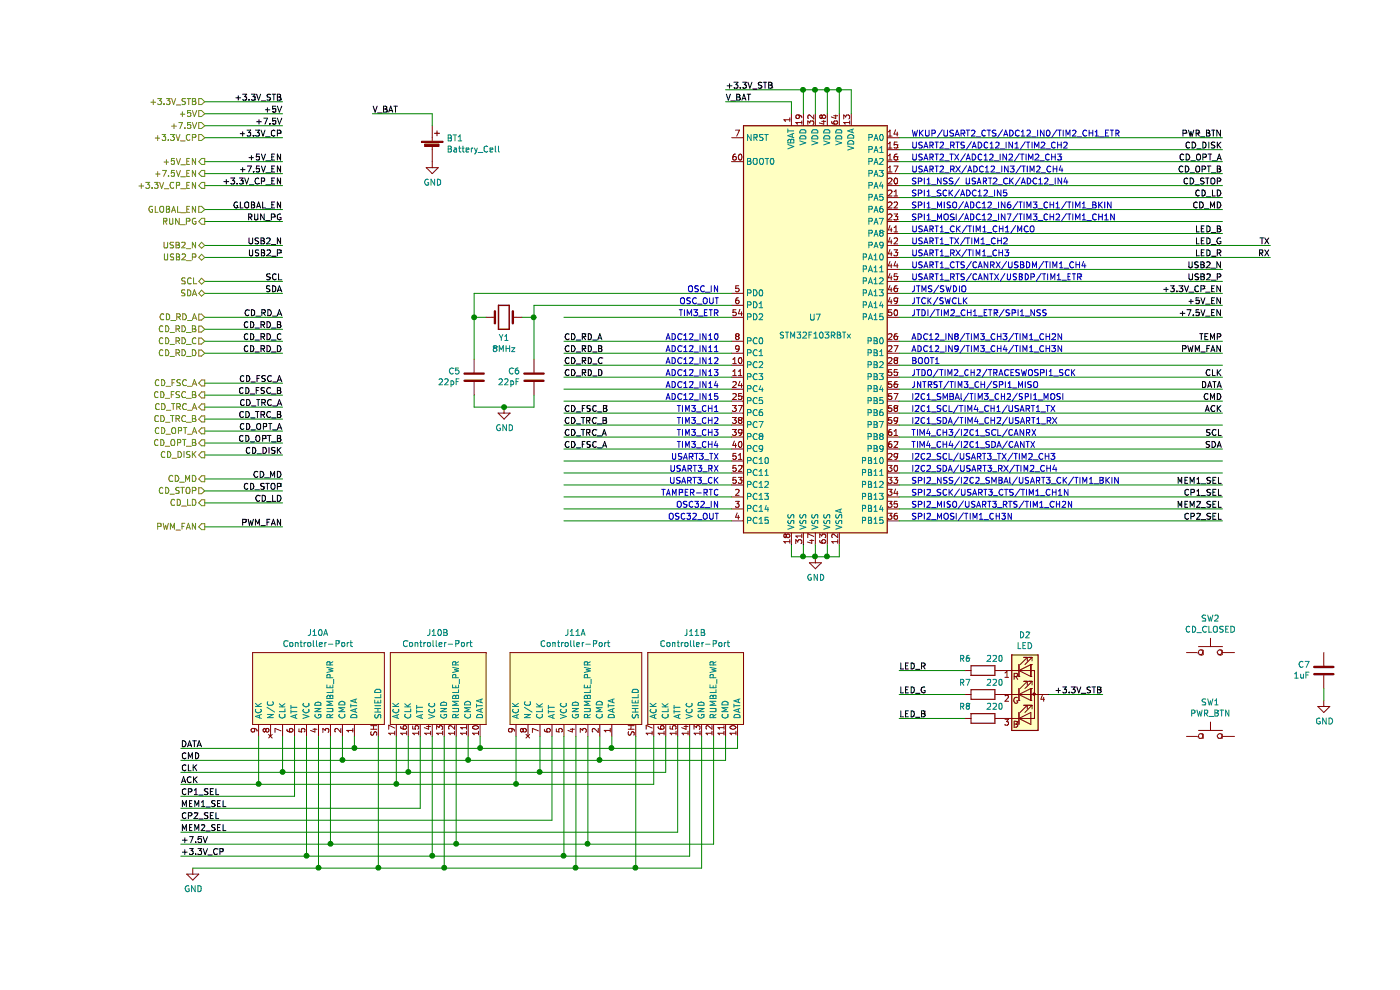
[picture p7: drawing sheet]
EESchema Schematic File Version 4
EELAYER 30 0
EELAYER END
$Descr A4 11693 8268
encoding utf-8
Sheet 7 8
Title ""
Date ""
Rev ""
Comp ""
Comment1 ""
Comment2 ""
Comment3 ""
Comment4 ""
$EndDescr
$Comp
L PSOne-RPI:PSOne-Controller-Port J10
U 1 1
P 2350 5700
F 0 "J10" H 2345 6115 50  0000 C CNN
F 1 "Controller-Port" H 2345 6024 50  0000 C CNN
F 2 "PSOne-RPI:PSOne-Controller-Port" H 2450 5150 50  0001 C CNN
F 3 "" H 2450 5150 50  0001 C CNN
	1    2350 5700
	1    0    0    -1  
$EndComp
$Comp
L PSOne-RPI:PSOne-Controller-Port J10
U 2 1
P 3350 5700
F 0 "J10" H 3345 6115 50  0000 C CNN
F 1 "Controller-Port" H 3345 6024 50  0000 C CNN
F 2 "PSOne-RPI:PSOne-Controller-Port" H 3450 5150 50  0001 C CNN
F 3 "" H 3450 5150 50  0001 C CNN
	2    3350 5700
	1    0    0    -1  
$EndComp
$Comp
L PSOne-RPI:PSOne-Controller-Port J11
U 1 1
P 4500 5700
F 0 "J11" H 4495 6115 50  0000 C CNN
F 1 "Controller-Port" H 4495 6024 50  0000 C CNN
F 2 "PSOne-RPI:PSOne-Controller-Port" H 4600 5150 50  0001 C CNN
F 3 "" H 4600 5150 50  0001 C CNN
	1    4500 5700
	1    0    0    -1  
$EndComp
$Comp
L PSOne-RPI:PSOne-Controller-Port J11
U 2 1
P 5500 5700
F 0 "J11" H 5495 6115 50  0000 C CNN
F 1 "Controller-Port" H 5495 6024 50  0000 C CNN
F 2 "PSOne-RPI:PSOne-Controller-Port" H 5600 5150 50  0001 C CNN
F 3 "" H 5600 5150 50  0001 C CNN
	2    5500 5700
	1    0    0    -1  
$EndComp
Text HLabel 1400 2150 0    50   BiDi ~ 0
USB2_P
Text HLabel 1400 2050 0    50   BiDi ~ 0
USB2_N
$Comp
L Device:C C?
U 1 1
P 4150 3150
AR Path="/5FDD5348/5FEE2843" Ref="C?"  Part="1" 
AR Path="/604535B7/5FEE2843" Ref="C6"  Part="1" 
F 0 "C6" H 4264 3104 50  0000 L CNN
F 1 "22pF" H 4264 3195 50  0000 L CNN
F 2 "Capacitor_SMD:C_1206_3216Metric" H 4188 3000 50  0001 C CNN
F 3 "~" H 4150 3150 50  0001 C CNN
	1    4150 3150
	-1   0    0    1   
$EndComp
$Comp
L Device:Crystal Y1
U 1 1
P 3900 2650
F 0 "Y1" H 3900 2826 50  0000 C CNN
F 1 "8MHz" H 3900 2917 50  0000 C CNN
F 2 "Crystal:Crystal_SMD_7050-2Pin_7.0x5.0mm" H 3900 2650 50  0001 C CNN
F 3 "~" H 3900 2650 50  0001 C CNN
	1    3900 2650
	-1   0    0    1   
$EndComp
Wire Wire Line
	4050 2650 4150 2650
Wire Wire Line
	3650 2450 3650 2650
Wire Wire Line
	3650 2650 3750 2650
Wire Wire Line
	4150 3000 4150 2650
Connection ~ 4150 2650
$Comp
L Device:C C?
U 1 1
P 3650 3150
AR Path="/5FDD5348/5FEEDC51" Ref="C?"  Part="1" 
AR Path="/604535B7/5FEEDC51" Ref="C5"  Part="1" 
F 0 "C5" H 3764 3104 50  0000 L CNN
F 1 "22pF" H 3764 3195 50  0000 L CNN
F 2 "Capacitor_SMD:C_1206_3216Metric" H 3688 3000 50  0001 C CNN
F 3 "~" H 3650 3150 50  0001 C CNN
	1    3650 3150
	-1   0    0    1   
$EndComp
Wire Wire Line
	3650 2650 3650 3000
Connection ~ 3650 2650
Wire Wire Line
	3650 3300 3650 3400
Wire Wire Line
	3650 3400 3900 3400
Wire Wire Line
	4150 3400 4150 3300
$Comp
L power:GND #PWR0122
U 1 1
P 3900 3400
F 0 "#PWR0122" H 3900 3150 50  0001 C CNN
F 1 "GND" H 3905 3227 50  0000 C CNN
F 2 "" H 3900 3400 50  0001 C CNN
F 3 "" H 3900 3400 50  0001 C CNN
	1    3900 3400
	1    0    0    -1  
$EndComp
Connection ~ 3900 3400
Wire Wire Line
	3900 3400 4150 3400
$Comp
L Device:C C?
U 1 1
P 10750 5600
AR Path="/5FDD5348/5FEF2658" Ref="C?"  Part="1" 
AR Path="/604535B7/5FEF2658" Ref="C7"  Part="1" 
F 0 "C7" H 10865 5554 50  0000 L CNN
F 1 "1uF" H 10865 5645 50  0000 L CNN
F 2 "Capacitor_SMD:C_1206_3216Metric" H 10788 5450 50  0001 C CNN
F 3 "~" H 10750 5600 50  0001 C CNN
	1    10750 5600
	-1   0    0    1   
$EndComp
$Comp
L power:GND #PWR0124
U 1 1
P 10750 5850
F 0 "#PWR0124" H 10750 5600 50  0001 C CNN
F 1 "GND" H 10755 5677 50  0000 C CNN
F 2 "" H 10750 5850 50  0001 C CNN
F 3 "" H 10750 5850 50  0001 C CNN
	1    10750 5850
	1    0    0    -1  
$EndComp
Wire Wire Line
	10750 5750 10750 5850
$Comp
L Device:LED_RGBA D2
U 1 1
P 8250 5800
F 0 "D2" H 8250 6297 50  0000 C CNN
F 1 "LED" H 8250 6206 50  0000 C CNN
F 2 "LED_SMD:LED_RGB_1210" H 8250 5750 50  0001 C CNN
F 3 "~" H 8250 5750 50  0001 C CNN
	1    8250 5800
	1    0    0    -1  
$EndComp
$Comp
L Switch:SW_Push SW1
U 1 1
P 9800 6150
F 0 "SW1" H 9800 6435 50  0000 C CNN
F 1 "PWR_BTN" H 9800 6344 50  0000 C CNN
F 2 "Button_Switch_Keyboard:SW_Cherry_MX_1.00u_PCB" H 9800 6350 50  0001 C CNN
F 3 "~" H 9800 6350 50  0001 C CNN
	1    9800 6150
	1    0    0    -1  
$EndComp
$Comp
L Switch:SW_Push SW2
U 1 1
P 9800 5450
F 0 "SW2" H 9800 5735 50  0000 C CNN
F 1 "CD_CLOSED" H 9800 5644 50  0000 C CNN
F 2 "Button_Switch_THT:SW_PUSH_6mm_H8.5mm" H 9800 5650 50  0001 C CNN
F 3 "~" H 9800 5650 50  0001 C CNN
	1    9800 5450
	1    0    0    -1  
$EndComp
Text Label 9900 1150 2    50   ~ 0
PWR_BTN
$Comp
L Device:R R?
U 1 1
P 7900 5600
AR Path="/5FDD5348/5FF13121" Ref="R?"  Part="1" 
AR Path="/604535B7/5FF13121" Ref="R6"  Part="1" 
F 0 "R6" V 7800 5450 50  0000 C CNN
F 1 "220" V 7800 5700 50  0000 C CNN
F 2 "Resistor_SMD:R_1206_3216Metric" V 7830 5600 50  0001 C CNN
F 3 "~" H 7900 5600 50  0001 C CNN
	1    7900 5600
	0    1    1    0   
$EndComp
$Comp
L Device:R R?
U 1 1
P 7900 5800
AR Path="/5FDD5348/5FF141B0" Ref="R?"  Part="1" 
AR Path="/604535B7/5FF141B0" Ref="R7"  Part="1" 
F 0 "R7" V 7800 5650 50  0000 C CNN
F 1 "220" V 7800 5900 50  0000 C CNN
F 2 "Resistor_SMD:R_1206_3216Metric" V 7830 5800 50  0001 C CNN
F 3 "~" H 7900 5800 50  0001 C CNN
	1    7900 5800
	0    1    1    0   
$EndComp
$Comp
L Device:R R?
U 1 1
P 7900 6000
AR Path="/5FDD5348/5FF14430" Ref="R?"  Part="1" 
AR Path="/604535B7/5FF14430" Ref="R8"  Part="1" 
F 0 "R8" V 7800 5850 50  0000 C CNN
F 1 "220" V 7800 6100 50  0000 C CNN
F 2 "Resistor_SMD:R_1206_3216Metric" V 7830 6000 50  0001 C CNN
F 3 "~" H 7900 6000 50  0001 C CNN
	1    7900 6000
	0    1    1    0   
$EndComp
Wire Wire Line
	7750 5600 7200 5600
Text Label 7200 5600 0    50   ~ 0
LED_R
Wire Wire Line
	7750 5800 7200 5800
Text Label 7200 5800 0    50   ~ 0
LED_G
Wire Wire Line
	7750 6000 7200 6000
Text Label 7200 6000 0    50   ~ 0
LED_B
Wire Wire Line
	4150 2550 4150 2650
Text Label 10300 2150 2    50   ~ 0
RX
$Comp
L power:GND #PWR0123
U 1 1
P 6500 4650
F 0 "#PWR0123" H 6500 4400 50  0001 C CNN
F 1 "GND" H 6505 4477 50  0000 C CNN
F 2 "" H 6500 4650 50  0001 C CNN
F 3 "" H 6500 4650 50  0001 C CNN
	1    6500 4650
	1    0    0    -1  
$EndComp
Wire Wire Line
	6300 4550 6300 4650
Wire Wire Line
	6300 4650 6400 4650
Wire Wire Line
	6600 4650 6600 4550
Wire Wire Line
	6500 4550 6500 4650
Connection ~ 6500 4650
Wire Wire Line
	6500 4650 6600 4650
Connection ~ 6400 4650
Wire Wire Line
	6400 4550 6400 4650
Text Label 9900 2150 2    50   ~ 0
LED_R
Text Label 9900 2050 2    50   ~ 0
LED_G
Text Label 9900 1950 2    50   ~ 0
LED_B
Text Label 4400 3550 0    50   ~ 0
CD_TRC_B
Text Label 4400 3650 0    50   ~ 0
CD_TRC_A
Text Label 4400 3750 0    50   ~ 0
CD_FSC_A
Text Label 4400 3450 0    50   ~ 0
CD_FSC_B
Text Label 9900 2850 2    50   ~ 0
TEMP
Text Label 9900 2950 2    50   ~ 0
PWM_FAN
Text Label 9900 1450 2    50   ~ 0
CD_OPT_B
Text Label 9900 1350 2    50   ~ 0
CD_OPT_A
Text Label 9900 1250 2    50   ~ 0
CD_DISK
Text Label 4400 2850 0    50   ~ 0
CD_RD_A
Text Label 4400 2950 0    50   ~ 0
CD_RD_B
Text Label 4400 3050 0    50   ~ 0
CD_RD_C
Text Label 4400 3150 0    50   ~ 0
CD_RD_D
Text Label 10300 2050 2    50   ~ 0
TX
Wire Wire Line
	5850 6150 5850 6250
Wire Wire Line
	5850 6250 4800 6250
Wire Wire Line
	4800 6250 4800 6150
Wire Wire Line
	4800 6250 3700 6250
Wire Wire Line
	3700 6250 3700 6150
Connection ~ 4800 6250
Wire Wire Line
	3700 6250 2650 6250
Wire Wire Line
	2650 6250 2650 6150
Connection ~ 3700 6250
Wire Wire Line
	2550 6150 2550 6350
Wire Wire Line
	2550 6350 3600 6350
Wire Wire Line
	3600 6350 3600 6150
Wire Wire Line
	3600 6350 4700 6350
Wire Wire Line
	4700 6350 4700 6150
Connection ~ 3600 6350
Wire Wire Line
	4700 6350 5750 6350
Wire Wire Line
	5750 6350 5750 6150
Connection ~ 4700 6350
Wire Wire Line
	2050 6150 2050 6450
Wire Wire Line
	2050 6450 3100 6450
Wire Wire Line
	3100 6450 3100 6150
Wire Wire Line
	3100 6450 4200 6450
Wire Wire Line
	4200 6450 4200 6150
Connection ~ 3100 6450
Wire Wire Line
	4200 6450 5250 6450
Wire Wire Line
	5250 6450 5250 6150
Connection ~ 4200 6450
Wire Wire Line
	1850 6150 1850 6550
Wire Wire Line
	1850 6550 3000 6550
Wire Wire Line
	3000 6550 3000 6150
Wire Wire Line
	3000 6550 4000 6550
Wire Wire Line
	4000 6550 4000 6150
Connection ~ 3000 6550
Wire Wire Line
	4000 6550 5150 6550
Wire Wire Line
	5150 6550 5150 6150
Connection ~ 4000 6550
Wire Wire Line
	2650 6250 1200 6250
Connection ~ 2650 6250
Wire Wire Line
	2550 6350 1200 6350
Connection ~ 2550 6350
Wire Wire Line
	2050 6450 1200 6450
Connection ~ 2050 6450
Wire Wire Line
	1850 6550 1200 6550
Connection ~ 1850 6550
Wire Wire Line
	2150 6150 2150 6650
Wire Wire Line
	2150 6650 1200 6650
Wire Wire Line
	1200 6750 3200 6750
Wire Wire Line
	3200 6750 3200 6150
Wire Wire Line
	1200 6850 4300 6850
Wire Wire Line
	4300 6850 4300 6150
Wire Wire Line
	1200 6950 5350 6950
Wire Wire Line
	5350 6950 5350 6150
Wire Wire Line
	2450 6150 2450 7050
Wire Wire Line
	2450 7050 3500 7050
Wire Wire Line
	3500 7050 3500 6150
Wire Wire Line
	3500 7050 4600 7050
Wire Wire Line
	4600 7050 4600 6150
Connection ~ 3500 7050
Wire Wire Line
	4600 7050 5650 7050
Wire Wire Line
	5650 7050 5650 6150
Connection ~ 4600 7050
Wire Wire Line
	2450 7050 1200 7050
Connection ~ 2450 7050
Wire Wire Line
	1200 7150 2250 7150
Wire Wire Line
	2250 7150 2250 6150
Wire Wire Line
	2250 7150 3300 7150
Wire Wire Line
	3300 7150 3300 6150
Connection ~ 2250 7150
Wire Wire Line
	3300 7150 4400 7150
Wire Wire Line
	4400 7150 4400 6150
Connection ~ 3300 7150
Wire Wire Line
	4400 7150 5450 7150
Wire Wire Line
	5450 7150 5450 6150
Connection ~ 4400 7150
Wire Wire Line
	2350 7250 2350 6150
Wire Wire Line
	2350 7250 2850 7250
Wire Wire Line
	2850 7250 2850 6150
Connection ~ 2350 7250
Wire Wire Line
	2850 7250 3400 7250
Wire Wire Line
	3400 7250 3400 6150
Connection ~ 2850 7250
Wire Wire Line
	3400 7250 4500 7250
Wire Wire Line
	4500 7250 4500 6150
Connection ~ 3400 7250
Wire Wire Line
	4500 7250 5000 7250
Wire Wire Line
	5000 7250 5000 6150
Connection ~ 4500 7250
Wire Wire Line
	5000 7250 5550 7250
Wire Wire Line
	5550 7250 5550 6150
Connection ~ 5000 7250
$Comp
L power:GND #PWR0130
U 1 1
P 1300 7250
F 0 "#PWR0130" H 1300 7000 50  0001 C CNN
F 1 "GND" H 1305 7077 50  0000 C CNN
F 2 "" H 1300 7250 50  0001 C CNN
F 3 "" H 1300 7250 50  0001 C CNN
	1    1300 7250
	1    0    0    -1  
$EndComp
Wire Wire Line
	1300 7250 2350 7250
Text Label 1200 7150 0    50   ~ 0
+3.3V_CP
Text Label 1200 7050 0    50   ~ 0
+7.5V
Text Label 1200 6950 0    50   ~ 0
MEM2_SEL
Text Label 1200 6750 0    50   ~ 0
MEM1_SEL
Text Label 1200 6650 0    50   ~ 0
CP1_SEL
Text Label 1200 6850 0    50   ~ 0
CP2_SEL
Text Label 1200 6550 0    50   ~ 0
ACK
Text Label 1200 6450 0    50   ~ 0
CLK
Text Label 1200 6350 0    50   ~ 0
CMD
Text Label 1200 6250 0    50   ~ 0
DATA
Connection ~ 6600 750 
Wire Wire Line
	6600 750  6700 750 
Connection ~ 6500 750 
Wire Wire Line
	6500 750  6600 750 
Connection ~ 6400 750 
Wire Wire Line
	6400 750  6500 750 
Text Label 5750 750  0    50   ~ 0
+3.3V_STB
Text Label 9900 3450 2    50   ~ 0
ACK
Text Label 9900 3150 2    50   ~ 0
CLK
Text Label 9900 3350 2    50   ~ 0
CMD
Text Label 9900 3250 2    50   ~ 0
DATA
Text Label 9900 4250 2    50   ~ 0
MEM2_SEL
Text Label 9900 4050 2    50   ~ 0
MEM1_SEL
Text Label 9900 4150 2    50   ~ 0
CP1_SEL
Text Label 9900 4350 2    50   ~ 0
CP2_SEL
Text HLabel 1400 850  0    50   Input ~ 0
+3.3V_STB
Text HLabel 1400 1050 0    50   Input ~ 0
+7.5V
Text HLabel 1400 950  0    50   Input ~ 0
+5V
Wire Wire Line
	1400 850  2050 850 
Wire Wire Line
	1400 950  2050 950 
Wire Wire Line
	1400 1050 2050 1050
Text Label 2050 850  2    50   ~ 0
+3.3V_STB
Text Label 2050 950  2    50   ~ 0
+5V
Text Label 2050 1050 2    50   ~ 0
+7.5V
Wire Wire Line
	2050 1350 1400 1350
Wire Wire Line
	1400 1450 2050 1450
Text HLabel 1400 1350 0    50   Output ~ 0
+5V_EN
Text HLabel 1400 1450 0    50   Output ~ 0
+7.5V_EN
Text Label 2050 1350 2    50   ~ 0
+5V_EN
Text Label 2050 1450 2    50   ~ 0
+7.5V_EN
Text Label 2050 1750 2    50   ~ 0
GLOBAL_EN
Text Label 2050 1850 2    50   ~ 0
RUN_PG
Wire Wire Line
	2050 1750 1400 1750
Wire Wire Line
	1400 1850 2050 1850
Text HLabel 1400 1750 0    50   Input ~ 0
GLOBAL_EN
Text HLabel 1400 1850 0    50   Output ~ 0
RUN_PG
$Comp
L MCU_ST_STM32F1:STM32F103RBTx U7
U 1 1
P 6500 2750
F 0 "U7" H 6500 2850 50  0000 C CNN
F 1 "STM32F103RBTx" H 6500 2700 50  0000 C CNN
F 2 "Package_QFP:LQFP-64_10x10mm_P0.5mm" H 5900 1050 50  0001 R CNN
F 3 "http://www.st.com/st-web-ui/static/active/en/resource/technical/document/datasheet/CD00161566.pdf" H 6500 2750 50  0001 C CNN
	1    6500 2750
	1    0    0    -1  
$EndComp
Wire Wire Line
	6700 750  6800 750 
Connection ~ 6700 750 
Wire Wire Line
	6600 4650 6700 4650
Wire Wire Line
	6700 4650 6700 4550
Connection ~ 6600 4650
Wire Wire Line
	6400 4650 6500 4650
Text Label 9900 2550 2    50   ~ 0
+5V_EN
Text Label 9900 2650 2    50   ~ 0
+7.5V_EN
Text Label 9900 2450 2    50   ~ 0
+3.3V_CP_EN
Wire Wire Line
	2050 1550 1400 1550
Text HLabel 1400 1550 0    50   Output ~ 0
+3.3V_CP_EN
Text Label 2050 1550 2    50   ~ 0
+3.3V_CP_EN
Text HLabel 1400 1150 0    50   Input ~ 0
+3.3V_CP
Wire Wire Line
	1400 1150 2050 1150
Text Label 2050 1150 2    50   ~ 0
+3.3V_CP
Text HLabel 1400 2650 0    50   Input ~ 0
CD_RD_A
Text HLabel 1400 2750 0    50   Input ~ 0
CD_RD_B
Text HLabel 1400 2850 0    50   Input ~ 0
CD_RD_C
Text HLabel 1400 2950 0    50   Input ~ 0
CD_RD_D
Wire Wire Line
	1400 2650 2050 2650
Wire Wire Line
	1400 2750 2050 2750
Wire Wire Line
	1400 2850 2050 2850
Wire Wire Line
	1400 2950 2050 2950
Text Label 2050 2650 2    50   ~ 0
CD_RD_A
Text Label 2050 2750 2    50   ~ 0
CD_RD_B
Text Label 2050 2850 2    50   ~ 0
CD_RD_C
Text Label 2050 2950 2    50   ~ 0
CD_RD_D
Text HLabel 1400 3200 0    50   Output ~ 0
CD_FSC_A
Text HLabel 1400 3300 0    50   Output ~ 0
CD_FSC_B
Text HLabel 1400 3400 0    50   Output ~ 0
CD_TRC_A
Text HLabel 1400 3500 0    50   Output ~ 0
CD_TRC_B
Wire Wire Line
	1400 3200 2050 3200
Wire Wire Line
	1400 3300 2050 3300
Text Label 2050 3200 2    50   ~ 0
CD_FSC_A
Text Label 2050 3300 2    50   ~ 0
CD_FSC_B
Wire Wire Line
	1400 3400 2050 3400
Wire Wire Line
	1400 3500 2050 3500
Text Label 2050 3400 2    50   ~ 0
CD_TRC_A
Text Label 2050 3500 2    50   ~ 0
CD_TRC_B
Text HLabel 1400 3600 0    50   Output ~ 0
CD_OPT_A
Text HLabel 1400 3700 0    50   Output ~ 0
CD_OPT_B
Wire Wire Line
	1400 3600 2050 3600
Wire Wire Line
	1400 3700 2050 3700
Text Label 2050 3600 2    50   ~ 0
CD_OPT_A
Text Label 2050 3700 2    50   ~ 0
CD_OPT_B
Text HLabel 1400 3800 0    50   Output ~ 0
CD_DISK
Wire Wire Line
	1400 3800 2050 3800
Text Label 2050 3800 2    50   ~ 0
CD_DISK
Text HLabel 1400 4400 0    50   Output ~ 0
PWM_FAN
Wire Wire Line
	1400 4400 2050 4400
Text Label 2050 4400 2    50   ~ 0
PWM_FAN
Wire Wire Line
	1400 2050 2050 2050
Wire Wire Line
	1400 2150 2050 2150
Text Label 2050 2050 2    50   ~ 0
USB2_N
Text Label 2050 2150 2    50   ~ 0
USB2_P
Text Label 9900 2350 2    50   ~ 0
USB2_P
Text Label 9900 2250 2    50   ~ 0
USB2_N
Text Notes 5700 2450 2    50   ~ 0
OSC_IN
Text Notes 5700 2550 2    50   ~ 0
OSC_OUT
Text Notes 5700 2850 2    50   ~ 0
ADC12_IN10
Text Notes 5700 2950 2    50   ~ 0
ADC12_IN11
Text Notes 5700 3050 2    50   ~ 0
ADC12_IN12
Text Notes 5700 3150 2    50   ~ 0
ADC12_IN13
Text Notes 5700 4150 2    50   ~ 0
TAMPER-RTC
Text Notes 5700 4250 2    50   ~ 0
OSC32_IN
Text Notes 5700 4350 2    50   ~ 0
OSC32_OUT
Text Notes 7300 1150 0    50   ~ 0
WKUP/USART2_CTS/ADC12_IN0/TIM2_CH1_ETR
Wire Wire Line
	7200 3450 9900 3450
Wire Wire Line
	7200 3550 9900 3550
Wire Wire Line
	7200 3650 9900 3650
Wire Wire Line
	7200 3750 9900 3750
Wire Wire Line
	7200 3050 9900 3050
Wire Wire Line
	7200 3150 9900 3150
Wire Wire Line
	7200 3250 9900 3250
Wire Wire Line
	7200 3350 9900 3350
Wire Wire Line
	7200 2850 9900 2850
Wire Wire Line
	7200 2950 9900 2950
Wire Wire Line
	7200 2650 9900 2650
Wire Wire Line
	7200 2550 9900 2550
Wire Wire Line
	7200 2450 9900 2450
Wire Wire Line
	7200 2350 9900 2350
Wire Wire Line
	7200 2250 9900 2250
Wire Wire Line
	7200 1950 9900 1950
Wire Wire Line
	7200 2150 10300 2150
Wire Wire Line
	7200 2050 10300 2050
Wire Wire Line
	7200 1850 9900 1850
Wire Wire Line
	7200 1450 9900 1450
Wire Wire Line
	7200 1550 9900 1550
Wire Wire Line
	7200 1650 9900 1650
Wire Wire Line
	7200 1750 9900 1750
Wire Wire Line
	7200 1150 9900 1150
Wire Wire Line
	7200 1250 9900 1250
Wire Wire Line
	7200 1350 9900 1350
Wire Wire Line
	7200 3850 9900 3850
Wire Wire Line
	7200 3950 9900 3950
Text Notes 7300 1250 0    50   ~ 0
USART2_RTS/ADC12_IN1/TIM2_CH2
Text Notes 7300 1350 0    50   ~ 0
USART2_TX/ADC12_IN2/TIM2_CH3
Text Notes 7300 1450 0    50   ~ 0
USART2_RX/ADC12_IN3/TIM2_CH4
Text Notes 7300 1550 0    50   ~ 0
SPI1_NSS/ USART2_CK/ADC12_IN4
Text Notes 7300 1650 0    50   ~ 0
SPI1_SCK/ADC12_IN5
Text Notes 7300 1750 0    50   ~ 0
SPI1_MISO/ADC12_IN6/TIM3_CH1/TIM1_BKIN
Text Notes 7300 1850 0    50   ~ 0
SPI1_MOSI/ADC12_IN7/TIM3_CH2/TIM1_CH1N
Text Notes 5700 3250 2    50   ~ 0
ADC12_IN14
Text Notes 5700 3350 2    50   ~ 0
ADC12_IN15
Text Notes 7300 2850 0    50   ~ 0
ADC12_IN8/TIM3_CH3/TIM1_CH2N
Text Notes 7300 2950 0    50   ~ 0
ADC12_IN9/TIM3_CH4/TIM1_CH3N
Text Notes 7300 3950 0    50   ~ 0
I2C2_SDA/USART3_RX/TIM2_CH4
Text Notes 7300 3850 0    50   ~ 0
I2C2_SCL/USART3_TX/TIM2_CH3
Text Notes 7300 4050 0    50   ~ 0
SPI2_NSS/I2C2_SMBAl/USART3_CK/TIM1_BKIN
Text Notes 7300 4150 0    50   ~ 0
SPI2_SCK/USART3_CTS/TIM1_CH1N
Text Notes 7300 4250 0    50   ~ 0
SPI2_MISO/USART3_RTS/TIM1_CH2N
Text Notes 7300 4350 0    50   ~ 0
SPI2_MOSI/TIM1_CH3N
Text Notes 7300 1950 0    50   ~ 0
USART1_CK/TIM1_CH1/MCO
Text Notes 7300 2050 0    50   ~ 0
USART1_TX/TIM1_CH2
Text Notes 7300 2150 0    50   ~ 0
USART1_RX/TIM1_CH3
Text Notes 7300 2250 0    50   ~ 0
USART1_CTS/CANRX/USBDM/TIM1_CH4
Text Notes 7300 2350 0    50   ~ 0
USART1_RTS/CANTX/USBDP/TIM1_ETR
Text Notes 7300 2450 0    50   ~ 0
JTMS/SWDIO
Text Notes 7300 2650 0    50   ~ 0
JTDI/TIM2_CH1_ETR/SPI1_NSS
Text Notes 7300 2550 0    50   ~ 0
JTCK/SWCLK
Text Notes 5700 3850 2    50   ~ 0
USART3_TX
Text Notes 5700 3950 2    50   ~ 0
USART3_RX
Text Notes 5700 4050 2    50   ~ 0
USART3_CK
Text Notes 7300 3150 0    50   ~ 0
JTDO/TIM2_CH2/TRACESWOSPI1_SCK
Text Notes 7300 3250 0    50   ~ 0
JNTRST/TIM3_CH/SPI1_MISO
Text Notes 7300 3350 0    50   ~ 0
I2C1_SMBAl/TIM3_CH2/SPI1_MOSI
Text Notes 7300 3450 0    50   ~ 0
I2C1_SCL/TIM4_CH1/USART1_TX
Text Notes 7300 3550 0    50   ~ 0
I2C1_SDA/TIM4_CH2/USART1_RX
Text Notes 7300 3650 0    50   ~ 0
TIM4_CH3/I2C1_SCL/CANRX
Text Notes 7300 3750 0    50   ~ 0
TIM4_CH4/I2C1_SDA/CANTX
Text Notes 7300 3050 0    50   ~ 0
BOOT1
Text Notes 5700 3450 2    50   ~ 0
TIM3_CH1
Text Notes 5700 3550 2    50   ~ 0
TIM3_CH2
Text Notes 5700 3650 2    50   ~ 0
TIM3_CH3
Text Notes 5700 3750 2    50   ~ 0
TIM3_CH4
Wire Wire Line
	5800 2450 3650 2450
Wire Wire Line
	4150 2550 5800 2550
Wire Wire Line
	5800 3450 4400 3450
Wire Wire Line
	5800 3350 4400 3350
Wire Wire Line
	5800 3550 4400 3550
Wire Wire Line
	5800 3650 4400 3650
Wire Wire Line
	5800 3850 4400 3850
Wire Wire Line
	5800 3750 4400 3750
Wire Wire Line
	5800 3950 4400 3950
Wire Wire Line
	5800 4050 4400 4050
Wire Wire Line
	5800 4150 4400 4150
Wire Wire Line
	5800 4250 4400 4250
Wire Wire Line
	5800 4350 4400 4350
Wire Wire Line
	5800 3050 4400 3050
Wire Wire Line
	5800 2950 4400 2950
Wire Wire Line
	5800 3150 4400 3150
Wire Wire Line
	5800 3250 4400 3250
Wire Wire Line
	5800 2850 4400 2850
Wire Wire Line
	5800 2650 4400 2650
Text Notes 5700 2650 2    50   ~ 0
TIM3_ETR
Text Label 8900 5800 2    50   ~ 0
+3.3V_STB
Wire Wire Line
	8450 5800 8900 5800
Text HLabel 1400 4000 0    50   Output ~ 0
CD_MD
Wire Wire Line
	1400 4000 2050 4000
Text Label 2050 4000 2    50   ~ 0
CD_MD
Text Label 9900 1750 2    50   ~ 0
CD_MD
Text HLabel 1400 4100 0    50   Input ~ 0
CD_STOP
Wire Wire Line
	1400 4100 2050 4100
Text Label 2050 4100 2    50   ~ 0
CD_STOP
Text HLabel 1400 4200 0    50   Output ~ 0
CD_LD
Wire Wire Line
	1400 4200 2050 4200
Text Label 2050 4200 2    50   ~ 0
CD_LD
Text Label 9900 1550 2    50   ~ 0
CD_STOP
Text Label 9900 1650 2    50   ~ 0
CD_LD
Wire Wire Line
	7200 4050 9900 4050
Wire Wire Line
	7200 4150 9900 4150
Wire Wire Line
	7200 4250 9900 4250
Wire Wire Line
	7200 4350 9900 4350
$Comp
L Device:Battery_Cell BT1
U 1 1
P 3300 1250
F 0 "BT1" H 3418 1346 50  0000 L CNN
F 1 "Battery_Cell" H 3418 1255 50  0000 L CNN
F 2 "Battery:BatteryHolder_Keystone_1058_1x2032" V 3300 1310 50  0001 C CNN
F 3 "~" V 3300 1310 50  0001 C CNN
	1    3300 1250
	1    0    0    -1  
$EndComp
$Comp
L power:GND #PWR0142
U 1 1
P 3300 1350
F 0 "#PWR0142" H 3300 1100 50  0001 C CNN
F 1 "GND" H 3305 1177 50  0000 C CNN
F 2 "" H 3300 1350 50  0001 C CNN
F 3 "" H 3300 1350 50  0001 C CNN
	1    3300 1350
	1    0    0    -1  
$EndComp
Wire Wire Line
	3300 1050 3300 950 
Wire Wire Line
	3300 950  2800 950 
Text Label 2800 950  0    50   ~ 0
V_BAT
Wire Wire Line
	5750 750  6400 750 
Wire Wire Line
	6400 750  6400 950 
Wire Wire Line
	6500 750  6500 950 
Wire Wire Line
	6600 750  6600 950 
Wire Wire Line
	6700 750  6700 950 
Wire Wire Line
	6800 750  6800 950 
Wire Wire Line
	6300 950  6300 850 
Wire Wire Line
	6300 850  5750 850 
Text Label 5750 850  0    50   ~ 0
V_BAT
Text Label 9900 3650 2    50   ~ 0
SCL
Text Label 9900 3750 2    50   ~ 0
SDA
Text HLabel 1400 2450 0    50   BiDi ~ 0
SDA
Text HLabel 1400 2350 0    50   BiDi ~ 0
SCL
Wire Wire Line
	1400 2350 2050 2350
Wire Wire Line
	1400 2450 2050 2450
Text Label 2050 2350 2    50   ~ 0
SCL
Text Label 2050 2450 2    50   ~ 0
SDA
$EndSCHEMATC
